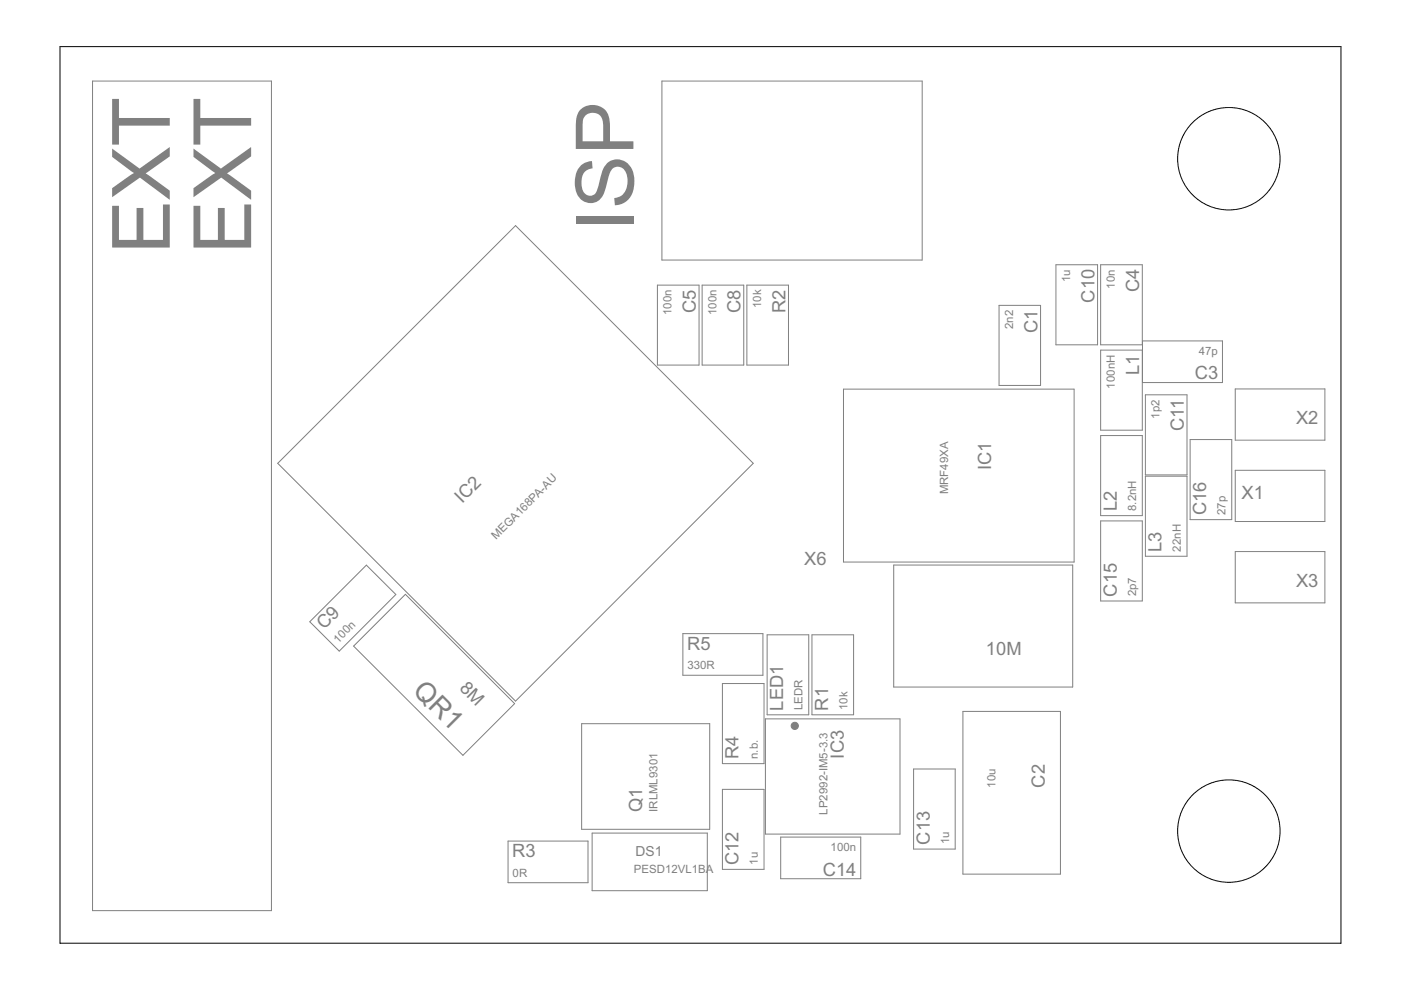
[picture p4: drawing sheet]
<svg xmlns="http://www.w3.org/2000/svg" width="297mm" height="210mm" viewBox="0 0 297 210" stroke-linecap="round" stroke-linejoin="round" font-family="sans-serif">
<g fill="none" stroke="#808080" stroke-width=".21">
<path d="M19.6 17.2h38v175.9h-38zM140.3 17.2h55.2v37.9h-55.2zM223.9 56.1h8.8v17h-8.8zM233.4 56.1h8.8v17h-8.8zM139.4 60.5h8.8v16.9h-8.8zM148.9 60.5h8.8v16.9h-8.8zM158.3 60.5h8.9v16.9h-8.9zM211.8 64.7h8.8v17h-8.8zM233.4 74.2h8.8v17h-8.8zM242.2 72.3h17v8.8h-17zM58.9 98.2l50.4-50.4 50.4 50.4-50.4 50.5zM178.8 82.5h48.9v36.7h-48.9z"/>
<path d="M233.4 92.4h8.8v16.9h-8.8zM242.8 83.7h8.9v17h-8.9zM252.3 93.2h8.9v17h-8.9zM261.9 82.5h19v10.8h-19zM261.9 99.7h19v10.9h-19zM189.5 119.8h37.9v25.9h-37.9zM233.4 110.4h8.8v17h-8.8zM242.8 101h8.9v16.9h-8.9zM261.9 116.9h19v10.9h-19zM65.7 131.8l12-12 6.2 6.2-12 12zM86 126l23.1 23.2-11 10.9-23.1-23.1zM144.8 134.3h17v8.9h-17z"/>
<path d="M162.6 134.6h8.9v17h-8.9zM172.1 134.6h8.9v17h-8.9zM123.3 153.4h27.2v22.4h-27.2zM153.2 144.9h8.8v17h-8.8zM162.3 152.4h28.5v24.4h-28.5zM204.2 150.8h20.6v34.5h-20.6zM107.7 178.3h17v8.9h-17zM125.5 176.6h24.5v12.2h-24.5zM153.2 167.4h8.8v16.9h-8.8zM165.5 177.5h17v8.8h-17zM193.7 163h8.8v17h-8.8z"/>
</g>
<circle cx="168.5" cy="153.9" r=".76" fill="#808080" stroke="#808080" stroke-width=".21"/>
<g fill="none" stroke="#000" stroke-width=".21">
<path d="M12.7 9.9h271.6v190.1h-271.6z"/>
<circle cx="260.5" cy="33.7" r="10.9"/>
<circle cx="260.5" cy="176.2" r="10.9"/>
</g>
<g font-size="19.1" fill="#808080">
<text x="36" y="53.8" transform="rotate(-90 36 53.8)">EXT</text>
<text x="53.2" y="53.8" transform="rotate(-90 53.2 53.8)">EXT</text>
<text x="134.3" y="49" transform="rotate(-90 134.3 49)">ISP</text>
</g>
<text font-size="6.5" fill="#808080" x="87.3" y="146.7" transform="rotate(45 87.3 146.7)">QR1</text>
<g font-size="4.3" fill="#808080">
<text x="232" y="64.2" transform="rotate(-90 232 64.2)">C10</text>
<text x="241.5" y="62" transform="rotate(-90 241.5 62)">C4</text>
<text x="147.5" y="66.3" transform="rotate(-90 147.5 66.3)">C5</text>
<text x="157" y="66.3" transform="rotate(-90 157 66.3)">C8</text>
<text x="166.5" y="66.3" transform="rotate(-90 166.5 66.3)">R2</text>
<text x="220" y="70.6" transform="rotate(-90 220 70.6)">C1</text>
<text x="241.5" y="79.5" transform="rotate(-90 241.5 79.5)">L1</text>
<text x="253.3" y="80.4">C3</text>
<text x="274.8" y="90">X2</text>
<text x="251" y="91.5" transform="rotate(-90 251 91.5)">C11</text>
<text x="210.2" y="99.6" transform="rotate(-90 210.2 99.6)">IC1</text>
<text x="98" y="106.8" transform="rotate(-45 98 106.8)">IC2</text>
<text x="263.3" y="105.8">X1</text>
<text x="236.8" y="108.4" transform="rotate(-90 236.8 108.4)">L2</text>
<text x="255.7" y="109.3" transform="rotate(-90 255.7 109.3)">C16</text>
<text x="170.5" y="119.8">X6</text>
<text x="246.3" y="117" transform="rotate(-90 246.3 117)">L3</text>
<text x="274.8" y="124.5">X3</text>
<text x="236.8" y="126.5" transform="rotate(-90 236.8 126.5)">C15</text>
<text x="68.7" y="133.6" transform="rotate(-45 68.7 133.6)">C9</text>
<text x="145.7" y="137.8">R5</text>
<text x="209" y="138.9">10M</text>
<text x="97.3" y="146.1" transform="rotate(45 97.3 146.1)">8M</text>
<text x="166.1" y="150.7" transform="rotate(-90 166.1 150.7)">LED1</text>
<text x="175.6" y="150.7" transform="rotate(-90 175.6 150.7)">R1</text>
<text x="156.6" y="161" transform="rotate(-90 156.6 161)">R4</text>
<text x="178.9" y="160.8" transform="rotate(-90 178.9 160.8)">IC3</text>
<text x="221.6" y="167" transform="rotate(-90 221.6 167)">C2</text>
<text x="136.2" y="172.1" transform="rotate(-90 136.2 172.1)">Q1</text>
<text x="197.1" y="179.1" transform="rotate(-90 197.1 179.1)">C13</text>
<text x="108.6" y="181.7">R3</text>
<text x="156.6" y="183.4" transform="rotate(-90 156.6 183.4)">C12</text>
<text x="174.5" y="185.6">C14</text>
</g>
<text font-size="3.3" fill="#808080" x="134.8" y="181.4">DS1</text>
<g font-size="2.7" fill="#808080">
<text x="226.9" y="59.8" transform="rotate(-90 226.9 59.8)">1u</text>
<text x="161.4" y="65.4" transform="rotate(-90 161.4 65.4)">10k</text>
<text x="236.4" y="61.2" transform="rotate(-90 236.4 61.2)">10n</text>
<text x="142.4" y="66.8" transform="rotate(-90 142.4 66.8)">100n</text>
<text x="151.9" y="66.8" transform="rotate(-90 151.9 66.8)">100n</text>
<text x="214.8" y="69.8" transform="rotate(-90 214.8 69.8)">2n2</text>
<text x="254.2" y="75.3">47p</text>
<text x="236.4" y="82.4" transform="rotate(-90 236.4 82.4)">100nH</text>
<text x="245.9" y="88.8" transform="rotate(-90 245.9 88.8)">1p2</text>
<text x="201" y="104.8" transform="rotate(-90 201 104.8)">MRF49XA</text>
<text x="240.9" y="108.3" transform="rotate(-90 240.9 108.3)">8.2nH</text>
<text x="259.8" y="109.2" transform="rotate(-90 259.8 109.2)">27p</text>
<text x="105.2" y="114.5" transform="rotate(-45 105.2 114.5)">MEGA168PA-AU</text>
<text x="250.4" y="117" transform="rotate(-90 250.4 117)">22nH</text>
<text x="240.9" y="126.4" transform="rotate(-90 240.9 126.4)">2p7</text>
<text x="71.7" y="136.4" transform="rotate(-45 71.7 136.4)">10 n</text>
<text x="145.8" y="141.9">330R</text>
<text x="170.2" y="150.6" transform="rotate(-90 170.2 150.6)">LEDR</text>
<text x="179.7" y="150.6" transform="rotate(-90 179.7 150.6)">10k</text>
<text x="160.7" y="160.9" transform="rotate(-90 160.7 160.9)">n.b.</text>
<text x="211" y="167" transform="rotate(-90 211 167)">10u</text>
<text x="139.4" y="172.1" transform="rotate(-90 139.4 172.1)">IRLML9301</text>
<text x="175.4" y="172.7" transform="rotate(-90 175.4 172.7)">LP2992-IM5-3.3</text>
<text x="201.2" y="179" transform="rotate(-90 201.2 179)">1u</text>
<text x="108.7" y="185.8">0R</text>
<text x="134.4" y="185.1">PESD12VL1BA</text>
<text x="160.7" y="183.3" transform="rotate(-90 160.7 183.3)">1u</text>
<text x="176.1" y="180.5">100n</text>
</g>
</svg>
